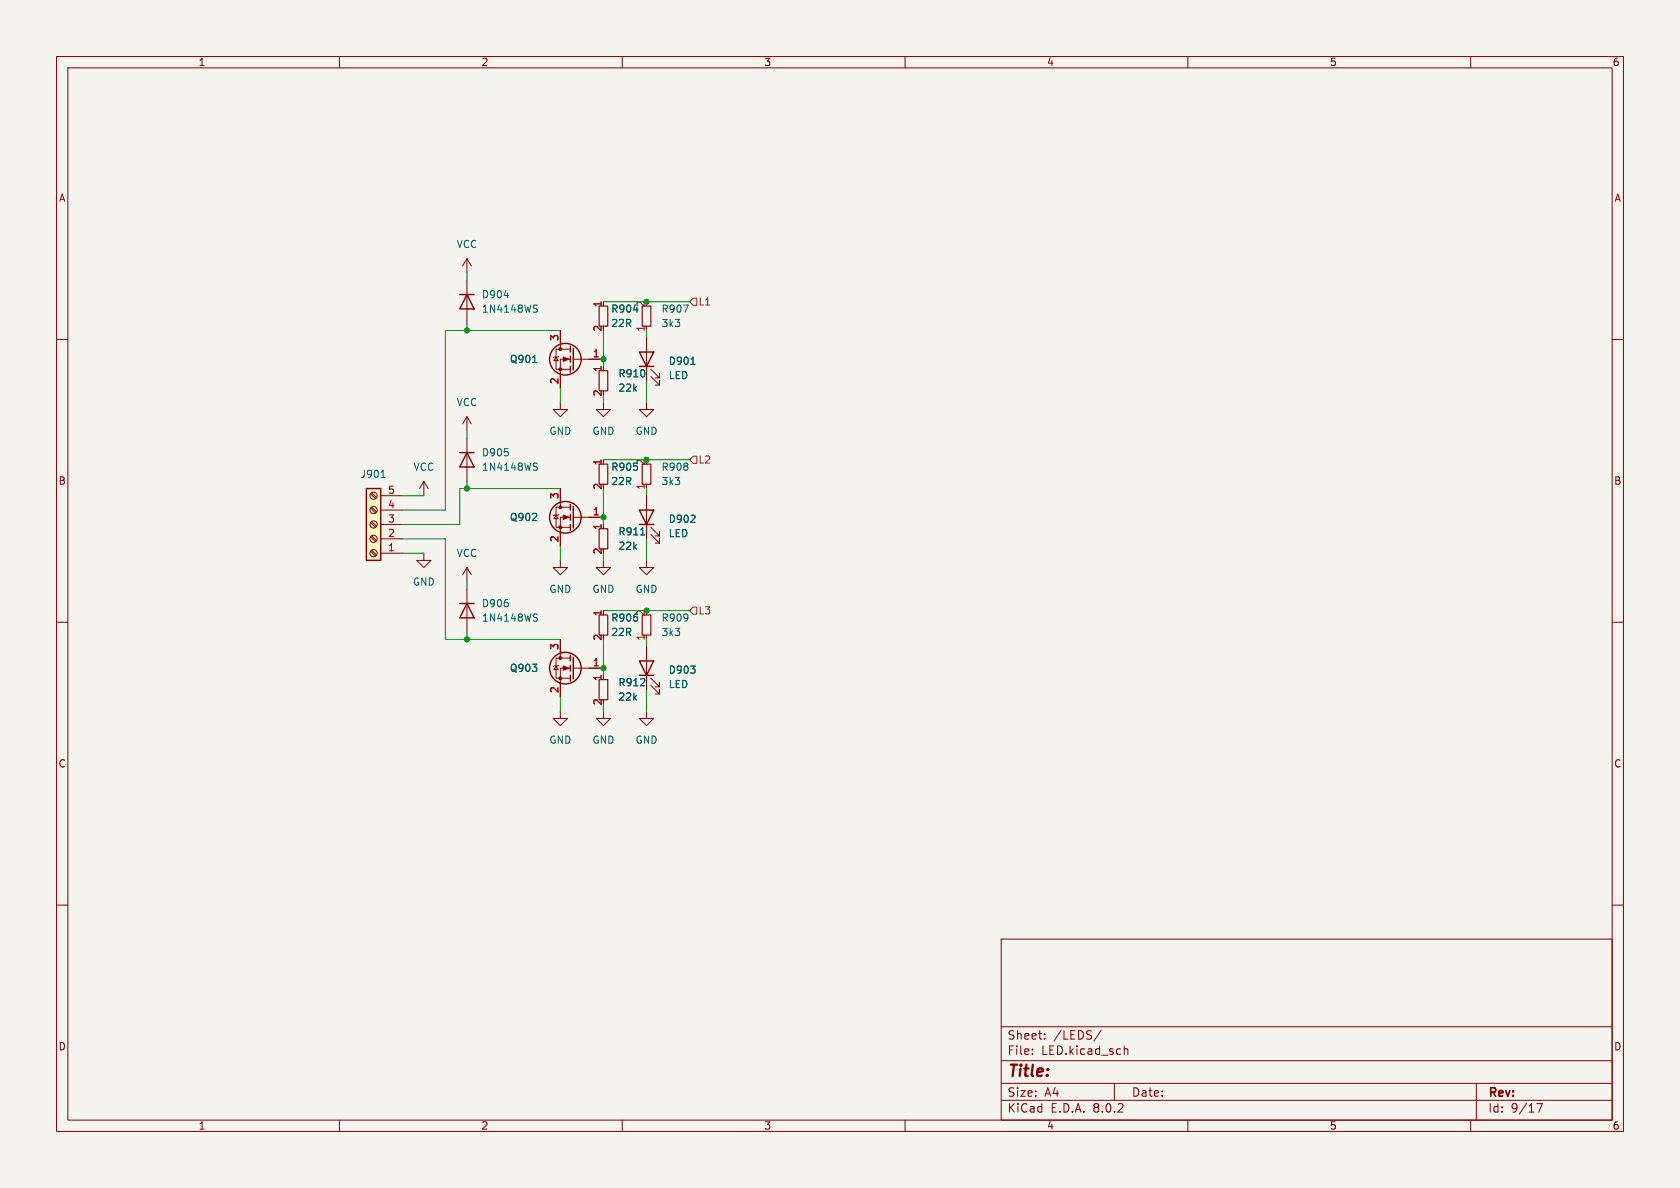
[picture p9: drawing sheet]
(kicad_sch (version 20230121) (generator eeschema)

 (paper "A4")

 (lib_symbols
  (symbol "Connector:Screw_Terminal_01x05" (pin_names (offset 1.016) hide) (in_bom yes) (on_board yes)
   (property "Reference" "J" (at 0 7.62 0) (effects (font (size 1.27 1.27))))
   (property "Value" "Screw_Terminal_01x05" (at 0 -7.62 0) (effects (font (size 1.27 1.27))))
   (property "Footprint" "" (at 0 0 0) (effects (font (size 1.27 1.27)) hide))
   (property "Datasheet" "~" (at 0 0 0) (effects (font (size 1.27 1.27)) hide))
   (symbol "Screw_Terminal_01x05_1_1"
    (rectangle (start -1.27 6.35) (end 1.27 -6.35) (stroke (width 0.254) (type default)) (fill (type background)))
    (circle (center 0 -5.08) (radius 0.635) (stroke (width 0.1524) (type default)) (fill (type none)))
    (circle (center 0 -2.54) (radius 0.635) (stroke (width 0.1524) (type default)) (fill (type none)))
    (polyline (pts (xy -0.5334 -4.7498) (xy 0.3302 -5.588)) (stroke (width 0.1524) (type default)) (fill (type none)))
    (polyline (pts (xy -0.5334 -2.2098) (xy 0.3302 -3.048)) (stroke (width 0.1524) (type default)) (fill (type none)))
    (polyline (pts (xy -0.5334 0.3302) (xy 0.3302 -0.508)) (stroke (width 0.1524) (type default)) (fill (type none)))
    (polyline (pts (xy -0.5334 2.8702) (xy 0.3302 2.032)) (stroke (width 0.1524) (type default)) (fill (type none)))
    (polyline (pts (xy -0.5334 5.4102) (xy 0.3302 4.572)) (stroke (width 0.1524) (type default)) (fill (type none)))
    (polyline (pts (xy -0.3556 -4.572) (xy 0.508 -5.4102)) (stroke (width 0.1524) (type default)) (fill (type none)))
    (polyline (pts (xy -0.3556 -2.032) (xy 0.508 -2.8702)) (stroke (width 0.1524) (type default)) (fill (type none)))
    (polyline (pts (xy -0.3556 0.508) (xy 0.508 -0.3302)) (stroke (width 0.1524) (type default)) (fill (type none)))
    (polyline (pts (xy -0.3556 3.048) (xy 0.508 2.2098)) (stroke (width 0.1524) (type default)) (fill (type none)))
    (polyline (pts (xy -0.3556 5.588) (xy 0.508 4.7498)) (stroke (width 0.1524) (type default)) (fill (type none)))
    (circle (center 0 0) (radius 0.635) (stroke (width 0.1524) (type default)) (fill (type none)))
    (circle (center 0 2.54) (radius 0.635) (stroke (width 0.1524) (type default)) (fill (type none)))
    (circle (center 0 5.08) (radius 0.635) (stroke (width 0.1524) (type default)) (fill (type none)))
    (pin passive line (at -5.08 5.08 0) (length 3.81) (name "Pin_1" (effects (font (size 1.27 1.27)))) (number "1" (effects (font (size 1.27 1.27)))))
    (pin passive line (at -5.08 2.54 0) (length 3.81) (name "Pin_2" (effects (font (size 1.27 1.27)))) (number "2" (effects (font (size 1.27 1.27)))))
    (pin passive line (at -5.08 0 0) (length 3.81) (name "Pin_3" (effects (font (size 1.27 1.27)))) (number "3" (effects (font (size 1.27 1.27)))))
    (pin passive line (at -5.08 -2.54 0) (length 3.81) (name "Pin_4" (effects (font (size 1.27 1.27)))) (number "4" (effects (font (size 1.27 1.27)))))
    (pin passive line (at -5.08 -5.08 0) (length 3.81) (name "Pin_5" (effects (font (size 1.27 1.27)))) (number "5" (effects (font (size 1.27 1.27)))))))
  (symbol "custom_kicad_lib_sk:1N4148WS" (pin_numbers hide) (pin_names hide) (in_bom yes) (on_board yes)
   (property "Reference" "D" (at 0 2.54 0) (effects (font (size 1.27 1.27))))
   (property "Value" "1N4148WS" (at 0 -2.54 0) (effects (font (size 1.27 1.27))))
   (property "Footprint" "Diode_SMD:D_SOD-323" (at 0 -4.445 0) (effects (font (size 1.27 1.27)) hide))
   (property "Datasheet" "https://www.vishay.com/docs/85751/1n4148ws.pdf" (at 0 0 0) (effects (font (size 1.27 1.27)) hide))
   (property "Sim.Device" "D" (at 0 0 0) (effects (font (size 1.27 1.27)) hide))
   (property "Sim.Pins" "1=K 2=A" (at 0 0 0) (effects (font (size 1.27 1.27)) hide))
   (property "JLCPCB Part#" "C2128" (at 0 0 0) (effects (font (size 1.27 1.27)) hide))
   (symbol "1N4148WS_0_1"
    (polyline (pts (xy -1.27 1.27) (xy -1.27 -1.27)) (stroke (width 0.254) (type default)) (fill (type none)))
    (polyline (pts (xy 1.27 0) (xy -1.27 0)) (stroke (width 0) (type default)) (fill (type none)))
    (polyline (pts (xy 1.27 1.27) (xy 1.27 -1.27) (xy -1.27 0) (xy 1.27 1.27)) (stroke (width 0.254) (type default)) (fill (type none))))
   (symbol "1N4148WS_1_1"
    (pin passive line (at -3.81 0 0) (length 2.54) (name "K" (effects (font (size 1.27 1.27)))) (number "1" (effects (font (size 1.27 1.27)))))
    (pin passive line (at 3.81 0 180) (length 2.54) (name "A" (effects (font (size 1.27 1.27)))) (number "2" (effects (font (size 1.27 1.27)))))))
  (symbol "custom_kicad_lib_sk:AO3400A" (pin_names hide) (in_bom yes) (on_board yes)
   (property "Reference" "Q" (at 5.08 1.905 0) (effects (font (size 1.28 1.28)) (justify left)))
   (property "Value" "AO3400A" (at 5.08 0 0) (effects (font (size 1.27 1.27)) (justify left) hide))
   (property "Footprint" "Package_TO_SOT_SMD:SOT-23" (at 5.08 -1.905 0) (effects (font (size 1.27 1.27) italic) (justify left) hide))
   (property "Datasheet" "http://www.aosmd.com/pdfs/datasheet/AO3400A.pdf" (at 0 0 0) (effects (font (size 1.27 1.27)) (justify left) hide))
   (property "JLCPCB Part#" "C20917" (at 0 0 0) (effects (font (size 1.27 1.27)) hide))
   (symbol "AO3400A_0_1"
    (polyline (pts (xy 0.254 0) (xy -2.54 0)) (stroke (width 0) (type default)) (fill (type none)))
    (polyline (pts (xy 0.254 1.905) (xy 0.254 -1.905)) (stroke (width 0.254) (type default)) (fill (type none)))
    (polyline (pts (xy 0.762 -1.27) (xy 0.762 -2.286)) (stroke (width 0.254) (type default)) (fill (type none)))
    (polyline (pts (xy 0.762 0.508) (xy 0.762 -0.508)) (stroke (width 0.254) (type default)) (fill (type none)))
    (polyline (pts (xy 0.762 2.286) (xy 0.762 1.27)) (stroke (width 0.254) (type default)) (fill (type none)))
    (polyline (pts (xy 2.54 2.54) (xy 2.54 1.778)) (stroke (width 0) (type default)) (fill (type none)))
    (polyline (pts (xy 2.54 -2.54) (xy 2.54 0) (xy 0.762 0)) (stroke (width 0) (type default)) (fill (type none)))
    (polyline (pts (xy 0.762 -1.778) (xy 3.302 -1.778) (xy 3.302 1.778) (xy 0.762 1.778)) (stroke (width 0) (type default)) (fill (type none)))
    (polyline (pts (xy 1.016 0) (xy 2.032 0.381) (xy 2.032 -0.381) (xy 1.016 0)) (stroke (width 0) (type default)) (fill (type outline)))
    (polyline (pts (xy 2.794 0.508) (xy 2.921 0.381) (xy 3.683 0.381) (xy 3.81 0.254)) (stroke (width 0) (type default)) (fill (type none)))
    (polyline (pts (xy 3.302 0.381) (xy 2.921 -0.254) (xy 3.683 -0.254) (xy 3.302 0.381)) (stroke (width 0) (type default)) (fill (type none)))
    (circle (center 1.651 0) (radius 2.794) (stroke (width 0.254) (type default)) (fill (type none)))
    (circle (center 2.54 -1.778) (radius 0.254) (stroke (width 0) (type default)) (fill (type outline)))
    (circle (center 2.54 1.778) (radius 0.254) (stroke (width 0) (type default)) (fill (type outline))))
   (symbol "AO3400A_1_1"
    (pin input line (at -5.08 0 0) (length 2.54) (name "G" (effects (font (size 1.27 1.27)))) (number "1" (effects (font (size 1.27 1.27)))))
    (pin passive line (at 2.54 -5.08 90) (length 2.54) (name "S" (effects (font (size 1.27 1.27)))) (number "2" (effects (font (size 1.27 1.27)))))
    (pin passive line (at 2.54 5.08 270) (length 2.54) (name "D" (effects (font (size 1.27 1.27)))) (number "3" (effects (font (size 1.27 1.27)))))))
  (symbol "custom_kicad_lib_sk:LED" (pin_numbers hide) (pin_names (offset 1.016) hide) (in_bom yes) (on_board yes)
   (property "Reference" "D" (at 0 2.54 0) (effects (font (size 1.27 1.27))))
   (property "Value" "LED" (at 0 -2.54 0) (effects (font (size 1.27 1.27))))
   (property "Footprint" "LED_SMD:LED_0805_2012Metric_Pad1.15x1.40mm_HandSolder" (at 0 0 0) (effects (font (size 1.27 1.27)) hide))
   (property "Datasheet" "~" (at 0 0 0) (effects (font (size 1.27 1.27)) hide))
   (property "JLCPCB Part#" "C2296" (at 0 0 0) (effects (font (size 1.27 1.27)) hide))
   (symbol "LED_0_1"
    (polyline (pts (xy -1.27 -1.27) (xy -1.27 1.27)) (stroke (width 0.254) (type default)) (fill (type none)))
    (polyline (pts (xy -1.27 0) (xy 1.27 0)) (stroke (width 0) (type default)) (fill (type none)))
    (polyline (pts (xy 1.27 -1.27) (xy 1.27 1.27) (xy -1.27 0) (xy 1.27 -1.27)) (stroke (width 0.254) (type default)) (fill (type none)))
    (polyline (pts (xy -3.048 -0.762) (xy -4.572 -2.286) (xy -3.81 -2.286) (xy -4.572 -2.286) (xy -4.572 -1.524)) (stroke (width 0) (type default)) (fill (type none)))
    (polyline (pts (xy -1.778 -0.762) (xy -3.302 -2.286) (xy -2.54 -2.286) (xy -3.302 -2.286) (xy -3.302 -1.524)) (stroke (width 0) (type default)) (fill (type none))))
   (symbol "LED_1_1"
    (pin passive line (at -3.81 0 0) (length 2.54) (name "K" (effects (font (size 1.27 1.27)))) (number "1" (effects (font (size 1.27 1.27)))))
    (pin passive line (at 3.81 0 180) (length 2.54) (name "A" (effects (font (size 1.27 1.27)))) (number "2" (effects (font (size 1.27 1.27)))))))
  (symbol "power:GND" (power) (pin_names (offset 0)) (in_bom yes) (on_board yes)
   (property "Reference" "#PWR" (at 0 -6.35 0) (effects (font (size 1.27 1.27)) hide))
   (property "Value" "GND" (at 0 -3.81 0) (effects (font (size 1.27 1.27))))
   (property "Footprint" "" (at 0 0 0) (effects (font (size 1.27 1.27)) hide))
   (property "Datasheet" "" (at 0 0 0) (effects (font (size 1.27 1.27)) hide))
   (symbol "GND_0_1"
    (polyline (pts (xy 0 0) (xy 0 -1.27) (xy 1.27 -1.27) (xy 0 -2.54) (xy -1.27 -1.27) (xy 0 -1.27)) (stroke (width 0) (type default)) (fill (type none))))
   (symbol "GND_1_1"
    (pin power_in line (at 0 0 270) (length 0) hide (name "GND" (effects (font (size 1.27 1.27)))) (number "1" (effects (font (size 1.27 1.27)))))))
  (symbol "power:VCC" (power) (pin_names (offset 0)) (in_bom yes) (on_board yes)
   (property "Reference" "#PWR" (at 0 -3.81 0) (effects (font (size 1.27 1.27)) hide))
   (property "Value" "VCC" (at 0 3.81 0) (effects (font (size 1.27 1.27))))
   (property "Footprint" "" (at 0 0 0) (effects (font (size 1.27 1.27)) hide))
   (property "Datasheet" "" (at 0 0 0) (effects (font (size 1.27 1.27)) hide))
   (symbol "VCC_0_1"
    (polyline (pts (xy -0.762 1.27) (xy 0 2.54)) (stroke (width 0) (type default)) (fill (type none)))
    (polyline (pts (xy 0 0) (xy 0 2.54)) (stroke (width 0) (type default)) (fill (type none)))
    (polyline (pts (xy 0 2.54) (xy 0.762 1.27)) (stroke (width 0) (type default)) (fill (type none))))
   (symbol "VCC_1_1"
    (pin power_in line (at 0 0 90) (length 0) hide (name "VCC" (effects (font (size 1.27 1.27)))) (number "1" (effects (font (size 1.27 1.27)))))))
  (symbol "resistors_0603:R_22R_0603" (in_bom yes) (on_board yes)
   (property "Reference" "R" (at 1.27 2.54 0) (effects (font (size 1.27 1.27))))
   (property "Value" "22R" (at 2.54 -2.54 0) (effects (font (size 1.27 1.27))))
   (property "Footprint" "custom_kicad_lib_sk:R_0603_smalltext" (at 2.54 2.54 0) (effects (font (size 1.27 1.27)) hide))
   (property "Datasheet" "" (at -2.54 0 0) (effects (font (size 1.27 1.27)) hide))
   (property "JLCPCB Part#" "C23345" (at 0 0 0) (effects (font (size 1.27 1.27)) hide))
   (symbol "R_22R_0603_0_1"
    (rectangle (start -0.762 1.778) (end 0.762 -1.778) (stroke (width 0.2032) (type default)) (fill (type none))))
   (symbol "R_22R_0603_1_1"
    (pin passive line (at 0 2.54 270) (length 0.762) (name "~" (effects (font (size 1.27 1.27)))) (number "1" (effects (font (size 1.27 1.27)))))
    (pin passive line (at 0 -2.54 90) (length 0.762) (name "~" (effects (font (size 1.27 1.27)))) (number "2" (effects (font (size 1.27 1.27)))))))
  (symbol "resistors_0603:R_22k_0603" (in_bom yes) (on_board yes)
   (property "Reference" "R" (at 1.27 2.54 0) (effects (font (size 1.27 1.27))))
   (property "Value" "22k" (at 2.54 -2.54 0) (effects (font (size 1.27 1.27))))
   (property "Footprint" "custom_kicad_lib_sk:R_0603_smalltext" (at 2.54 2.54 0) (effects (font (size 1.27 1.27)) hide))
   (property "Datasheet" "" (at -2.54 0 0) (effects (font (size 1.27 1.27)) hide))
   (property "JLCPCB Part#" "C31850" (at 0 0 0) (effects (font (size 1.27 1.27)) hide))
   (symbol "R_22k_0603_0_1"
    (rectangle (start -0.762 1.778) (end 0.762 -1.778) (stroke (width 0.2032) (type default)) (fill (type none))))
   (symbol "R_22k_0603_1_1"
    (pin passive line (at 0 2.54 270) (length 0.762) (name "~" (effects (font (size 1.27 1.27)))) (number "1" (effects (font (size 1.27 1.27)))))
    (pin passive line (at 0 -2.54 90) (length 0.762) (name "~" (effects (font (size 1.27 1.27)))) (number "2" (effects (font (size 1.27 1.27)))))))
  (symbol "resistors_0603:R_3k3_0603" (in_bom yes) (on_board yes)
   (property "Reference" "R" (at 1.27 2.54 0) (effects (font (size 1.27 1.27))))
   (property "Value" "3k3" (at 2.54 -2.54 0) (effects (font (size 1.27 1.27))))
   (property "Footprint" "custom_kicad_lib_sk:R_0603_smalltext" (at 2.54 2.54 0) (effects (font (size 1.27 1.27)) hide))
   (property "Datasheet" "" (at -2.54 0 0) (effects (font (size 1.27 1.27)) hide))
   (property "JLCPCB Part#" "C22978" (at 0 0 0) (effects (font (size 1.27 1.27)) hide))
   (symbol "R_3k3_0603_0_1"
    (rectangle (start -0.762 1.778) (end 0.762 -1.778) (stroke (width 0.2032) (type default)) (fill (type none))))
   (symbol "R_3k3_0603_1_1"
    (pin passive line (at 0 2.54 270) (length 0.762) (name "~" (effects (font (size 1.27 1.27)))) (number "1" (effects (font (size 1.27 1.27)))))
    (pin passive line (at 0 -2.54 90) (length 0.762) (name "~" (effects (font (size 1.27 1.27)))) (number "2" (effects (font (size 1.27 1.27))))))))

 (junction (at 114.3 81.28) (diameter 0) (color 0 0 0 0))
 (junction (at 106.68 118.11) (diameter 0) (color 0 0 0 0))
 (junction (at 114.3 107.95) (diameter 0) (color 0 0 0 0))
 (junction (at 82.55 58.42) (diameter 0) (color 0 0 0 0))
 (junction (at 106.68 91.44) (diameter 0) (color 0 0 0 0))
 (junction (at 82.55 113.03) (diameter 0) (color 0 0 0 0))
 (junction (at 82.55 86.36) (diameter 0) (color 0 0 0 0))
 (junction (at 106.68 63.5) (diameter 0) (color 0 0 0 0))
 (junction (at 114.3 53.34) (diameter 0) (color 0 0 0 0))

 (wire (pts (xy 114.3 95.25) (xy 114.3 99.06)) (stroke (width 0) (type default)))
 (wire (pts (xy 82.55 57.15) (xy 82.55 58.42)) (stroke (width 0) (type default)))
 (wire (pts (xy 78.74 58.42) (xy 82.55 58.42)) (stroke (width 0) (type default)))
 (wire (pts (xy 71.12 97.79) (xy 74.93 97.79)) (stroke (width 0) (type default)))
 (wire (pts (xy 106.68 58.42) (xy 106.68 63.5)) (stroke (width 0) (type default)))
 (wire (pts (xy 99.06 96.52) (xy 99.06 99.06)) (stroke (width 0) (type default)))
 (wire (pts (xy 71.12 92.71) (xy 81.28 92.71)) (stroke (width 0) (type default)))
 (wire (pts (xy 82.55 85.09) (xy 82.55 86.36)) (stroke (width 0) (type default)))
 (wire (pts (xy 106.68 125.73) (xy 106.68 124.46)) (stroke (width 0) (type default)))
 (wire (pts (xy 106.68 81.28) (xy 114.3 81.28)) (stroke (width 0) (type default)))
 (wire (pts (xy 81.28 92.71) (xy 81.28 86.36)) (stroke (width 0) (type default)))
 (wire (pts (xy 106.68 91.44) (xy 106.68 92.71)) (stroke (width 0) (type default)))
 (wire (pts (xy 71.12 95.25) (xy 78.74 95.25)) (stroke (width 0) (type default)))
 (wire (pts (xy 114.3 58.42) (xy 114.3 59.69)) (stroke (width 0) (type default)))
 (wire (pts (xy 114.3 121.92) (xy 114.3 125.73)) (stroke (width 0) (type default)))
 (wire (pts (xy 78.74 95.25) (xy 78.74 113.03)) (stroke (width 0) (type default)))
 (wire (pts (xy 106.68 86.36) (xy 106.68 91.44)) (stroke (width 0) (type default)))
 (wire (pts (xy 114.3 53.34) (xy 121.92 53.34)) (stroke (width 0) (type default)))
 (wire (pts (xy 82.55 58.42) (xy 99.06 58.42)) (stroke (width 0) (type default)))
 (wire (pts (xy 71.12 90.17) (xy 78.74 90.17)) (stroke (width 0) (type default)))
 (wire (pts (xy 82.55 111.76) (xy 82.55 113.03)) (stroke (width 0) (type default)))
 (wire (pts (xy 106.68 107.95) (xy 114.3 107.95)) (stroke (width 0) (type default)))
 (wire (pts (xy 81.28 86.36) (xy 82.55 86.36)) (stroke (width 0) (type default)))
 (wire (pts (xy 82.55 86.36) (xy 99.06 86.36)) (stroke (width 0) (type default)))
 (wire (pts (xy 99.06 68.58) (xy 99.06 71.12)) (stroke (width 0) (type default)))
 (wire (pts (xy 106.68 63.5) (xy 106.68 64.77)) (stroke (width 0) (type default)))
 (wire (pts (xy 114.3 86.36) (xy 114.3 87.63)) (stroke (width 0) (type default)))
 (wire (pts (xy 82.55 113.03) (xy 99.06 113.03)) (stroke (width 0) (type default)))
 (wire (pts (xy 106.68 118.11) (xy 106.68 119.38)) (stroke (width 0) (type default)))
 (wire (pts (xy 78.74 58.42) (xy 78.74 90.17)) (stroke (width 0) (type default)))
 (wire (pts (xy 114.3 107.95) (xy 121.92 107.95)) (stroke (width 0) (type default)))
 (wire (pts (xy 106.68 113.03) (xy 106.68 118.11)) (stroke (width 0) (type default)))
 (wire (pts (xy 106.68 53.34) (xy 114.3 53.34)) (stroke (width 0) (type default)))
 (wire (pts (xy 114.3 67.31) (xy 114.3 71.12)) (stroke (width 0) (type default)))
 (wire (pts (xy 114.3 81.28) (xy 121.92 81.28)) (stroke (width 0) (type default)))
 (wire (pts (xy 78.74 113.03) (xy 82.55 113.03)) (stroke (width 0) (type default)))
 (wire (pts (xy 82.55 76.2) (xy 82.55 77.47)) (stroke (width 0) (type default)))
 (wire (pts (xy 82.55 48.26) (xy 82.55 49.53)) (stroke (width 0) (type default)))
 (wire (pts (xy 106.68 71.12) (xy 106.68 69.85)) (stroke (width 0) (type default)))
 (wire (pts (xy 106.68 99.06) (xy 106.68 97.79)) (stroke (width 0) (type default)))
 (wire (pts (xy 99.06 123.19) (xy 99.06 125.73)) (stroke (width 0) (type default)))
 (wire (pts (xy 71.12 87.63) (xy 74.93 87.63)) (stroke (width 0) (type default)))
 (wire (pts (xy 114.3 113.03) (xy 114.3 114.3)) (stroke (width 0) (type default)))
 (wire (pts (xy 82.55 102.87) (xy 82.55 104.14)) (stroke (width 0) (type default)))

 (hierarchical_label "L1" (shape input) (at 121.92 53.34 0) (fields_autoplaced) (effects (font (size 1.27 1.27)) (justify left)))
 (hierarchical_label "L2" (shape input) (at 121.92 81.28 0) (fields_autoplaced) (effects (font (size 1.27 1.27)) (justify left)))
 (hierarchical_label "L3" (shape input) (at 121.92 107.95 0) (fields_autoplaced) (effects (font (size 1.27 1.27)) (justify left)))

 (symbol (lib_id "power:VCC") (at 82.55 102.87 0) (unit 1) (in_bom yes) (on_board yes) (dnp no) (fields_autoplaced)
  (property "Reference" "#PWR0912" (at 82.55 106.68 0) (effects (font (size 1.27 1.27)) hide))
  (property "Value" "VCC" (at 82.55 97.79 0) (effects (font (size 1.27 1.27))))
  (property "Footprint" "" (at 82.55 102.87 0) (effects (font (size 1.27 1.27)) hide))
  (property "Datasheet" "" (at 82.55 102.87 0) (effects (font (size 1.27 1.27)) hide)) (pin "1"))

 (symbol (lib_id "power:VCC") (at 82.55 76.2 0) (unit 1) (in_bom yes) (on_board yes) (dnp no) (fields_autoplaced)
  (property "Reference" "#PWR0913" (at 82.55 80.01 0) (effects (font (size 1.27 1.27)) hide))
  (property "Value" "VCC" (at 82.55 71.12 0) (effects (font (size 1.27 1.27))))
  (property "Footprint" "" (at 82.55 76.2 0) (effects (font (size 1.27 1.27)) hide))
  (property "Datasheet" "" (at 82.55 76.2 0) (effects (font (size 1.27 1.27)) hide)) (pin "1"))

 (symbol (lib_id "resistors_0603:R_22R_0603") (at 106.68 83.82 0) (unit 1) (in_bom yes) (on_board yes) (dnp no)
  (property "Reference" "R905" (at 107.95 82.55 0) (effects (font (size 1.27 1.27)) (justify left)))
  (property "Value" "22R" (at 107.95 85.09 0) (effects (font (size 1.27 1.27)) (justify left)))
  (property "Footprint" "custom_kicad_lib_sk:R_0603_smalltext" (at 109.22 81.28 0) (effects (font (size 1.27 1.27)) hide))
  (property "Datasheet" "" (at 104.14 83.82 0) (effects (font (size 1.27 1.27)) hide))
  (property "JLCPCB Part#" "C23345" (at 106.68 83.82 0) (effects (font (size 1.27 1.27)) hide)) (pin "1") (pin "2"))

 (symbol (lib_id "power:GND") (at 114.3 71.12 0) (unit 1) (in_bom yes) (on_board yes) (dnp no) (fields_autoplaced)
  (property "Reference" "#PWR0904" (at 114.3 77.47 0) (effects (font (size 1.27 1.27)) hide))
  (property "Value" "GND" (at 114.3 76.2 0) (effects (font (size 1.27 1.27))))
  (property "Footprint" "" (at 114.3 71.12 0) (effects (font (size 1.27 1.27)) hide))
  (property "Datasheet" "" (at 114.3 71.12 0) (effects (font (size 1.27 1.27)) hide)) (pin "1"))

 (symbol (lib_id "custom_kicad_lib_sk:1N4148WS") (at 82.55 53.34 270) (unit 1) (in_bom yes) (on_board yes) (dnp no) (fields_autoplaced)
  (property "Reference" "D904" (at 85.09 52.07 90) (effects (font (size 1.27 1.27)) (justify left)))
  (property "Value" "1N4148WS" (at 85.09 54.61 90) (effects (font (size 1.27 1.27)) (justify left)))
  (property "Footprint" "Diode_SMD:D_SOD-323" (at 78.105 53.34 0) (effects (font (size 1.27 1.27)) hide))
  (property "Datasheet" "https://www.vishay.com/docs/85751/1n4148ws.pdf" (at 82.55 53.34 0) (effects (font (size 1.27 1.27)) hide))
  (property "Sim.Device" "D" (at 82.55 53.34 0) (effects (font (size 1.27 1.27)) hide))
  (property "Sim.Pins" "1=K 2=A" (at 82.55 53.34 0) (effects (font (size 1.27 1.27)) hide))
  (property "JLCPCB Part#" "C2128" (at 82.55 53.34 0) (effects (font (size 1.27 1.27)) hide)) (pin "1") (pin "2"))

 (symbol (lib_id "custom_kicad_lib_sk:LED") (at 114.3 118.11 90) (unit 1) (in_bom yes) (on_board yes) (dnp no) (fields_autoplaced)
  (property "Reference" "D903" (at 118.11 118.4275 90) (effects (font (size 1.27 1.27)) (justify right)))
  (property "Value" "LED" (at 118.11 120.9675 90) (effects (font (size 1.27 1.27)) (justify right)))
  (property "Footprint" "LED_SMD:LED_0805_2012Metric_Pad1.15x1.40mm_HandSolder" (at 114.3 118.11 0) (effects (font (size 1.27 1.27)) hide))
  (property "Datasheet" "~" (at 114.3 118.11 0) (effects (font (size 1.27 1.27)) hide))
  (property "JLCPCB Part#" "C2296" (at 114.3 118.11 0) (effects (font (size 1.27 1.27)) hide)) (pin "1") (pin "2"))

 (symbol (lib_id "power:GND") (at 99.06 71.12 0) (unit 1) (in_bom yes) (on_board yes) (dnp no) (fields_autoplaced)
  (property "Reference" "#PWR0903" (at 99.06 77.47 0) (effects (font (size 1.27 1.27)) hide))
  (property "Value" "GND" (at 99.06 76.2 0) (effects (font (size 1.27 1.27))))
  (property "Footprint" "" (at 99.06 71.12 0) (effects (font (size 1.27 1.27)) hide))
  (property "Datasheet" "" (at 99.06 71.12 0) (effects (font (size 1.27 1.27)) hide)) (pin "1"))

 (symbol (lib_id "resistors_0603:R_3k3_0603") (at 114.3 83.82 180) (unit 1) (in_bom yes) (on_board yes) (dnp no) (fields_autoplaced)
  (property "Reference" "R908" (at 116.84 82.55 0) (effects (font (size 1.27 1.27)) (justify right)))
  (property "Value" "3k3" (at 116.84 85.09 0) (effects (font (size 1.27 1.27)) (justify right)))
  (property "Footprint" "custom_kicad_lib_sk:R_0603_smalltext" (at 111.76 86.36 0) (effects (font (size 1.27 1.27)) hide))
  (property "Datasheet" "" (at 116.84 83.82 0) (effects (font (size 1.27 1.27)) hide))
  (property "JLCPCB Part#" "C22978" (at 114.3 83.82 0) (effects (font (size 1.27 1.27)) hide)) (pin "1") (pin "2"))

 (symbol (lib_id "power:GND") (at 106.68 99.06 0) (unit 1) (in_bom yes) (on_board yes) (dnp no) (fields_autoplaced)
  (property "Reference" "#PWR0909" (at 106.68 105.41 0) (effects (font (size 1.27 1.27)) hide))
  (property "Value" "GND" (at 106.68 104.14 0) (effects (font (size 1.27 1.27))))
  (property "Footprint" "" (at 106.68 99.06 0) (effects (font (size 1.27 1.27)) hide))
  (property "Datasheet" "" (at 106.68 99.06 0) (effects (font (size 1.27 1.27)) hide)) (pin "1"))

 (symbol (lib_id "Connector:Screw_Terminal_01x05") (at 66.04 92.71 180) (unit 1) (in_bom yes) (on_board yes) (dnp no) (fields_autoplaced)
  (property "Reference" "J901" (at 66.04 83.82 0) (effects (font (size 1.27 1.27))))
  (property "Value" "Screw_Terminal_01x05" (at 66.04 83.82 0) (effects (font (size 1.27 1.27)) hide))
  (property "Footprint" "TerminalBlock_Phoenix:TerminalBlock_Phoenix_MPT-0,5-5-2.54_1x05_P2.54mm_Horizontal" (at 66.04 92.71 0) (effects (font (size 1.27 1.27)) hide))
  (property "Datasheet" "~" (at 66.04 92.71 0) (effects (font (size 1.27 1.27)) hide)) (pin "1") (pin "2") (pin "3") (pin "4") (pin "5"))

 (symbol (lib_id "custom_kicad_lib_sk:AO3400A") (at 101.6 63.5 0) (mirror y) (unit 1) (in_bom yes) (on_board yes) (dnp no) (fields_autoplaced)
  (property "Reference" "Q901" (at 95.25 63.5 0) (effects (font (size 1.28 1.28)) (justify left)))
  (property "Value" "AO3400A" (at 96.52 63.5 0) (effects (font (size 1.27 1.27)) (justify left) hide))
  (property "Footprint" "Package_TO_SOT_SMD:SOT-23" (at 96.52 65.405 0) (effects (font (size 1.27 1.27) italic) (justify left) hide))
  (property "Datasheet" "http://www.aosmd.com/pdfs/datasheet/AO3400A.pdf" (at 101.6 63.5 0) (effects (font (size 1.27 1.27)) (justify left) hide))
  (property "JLCPCB Part#" "C20917" (at 101.6 63.5 0) (effects (font (size 1.27 1.27)) hide)) (pin "1") (pin "2") (pin "3"))

 (symbol (lib_id "resistors_0603:R_22k_0603") (at 106.68 95.25 0) (unit 1) (in_bom yes) (on_board yes) (dnp no) (fields_autoplaced)
  (property "Reference" "R911" (at 109.22 93.98 0) (effects (font (size 1.27 1.27)) (justify left)))
  (property "Value" "22k" (at 109.22 96.52 0) (effects (font (size 1.27 1.27)) (justify left)))
  (property "Footprint" "custom_kicad_lib_sk:R_0603_smalltext" (at 109.22 92.71 0) (effects (font (size 1.27 1.27)) hide))
  (property "Datasheet" "" (at 104.14 95.25 0) (effects (font (size 1.27 1.27)) hide))
  (property "JLCPCB Part#" "C31850" (at 106.68 95.25 0) (effects (font (size 1.27 1.27)) hide)) (pin "1") (pin "2"))

 (symbol (lib_id "custom_kicad_lib_sk:AO3400A") (at 101.6 118.11 0) (mirror y) (unit 1) (in_bom yes) (on_board yes) (dnp no) (fields_autoplaced)
  (property "Reference" "Q903" (at 95.25 118.11 0) (effects (font (size 1.28 1.28)) (justify left)))
  (property "Value" "AO3400A" (at 96.52 118.11 0) (effects (font (size 1.27 1.27)) (justify left) hide))
  (property "Footprint" "Package_TO_SOT_SMD:SOT-23" (at 96.52 120.015 0) (effects (font (size 1.27 1.27) italic) (justify left) hide))
  (property "Datasheet" "http://www.aosmd.com/pdfs/datasheet/AO3400A.pdf" (at 101.6 118.11 0) (effects (font (size 1.27 1.27)) (justify left) hide))
  (property "JLCPCB Part#" "C20917" (at 101.6 118.11 0) (effects (font (size 1.27 1.27)) hide)) (pin "1") (pin "2") (pin "3"))

 (symbol (lib_id "resistors_0603:R_3k3_0603") (at 114.3 55.88 180) (unit 1) (in_bom yes) (on_board yes) (dnp no) (fields_autoplaced)
  (property "Reference" "R907" (at 116.84 54.61 0) (effects (font (size 1.27 1.27)) (justify right)))
  (property "Value" "3k3" (at 116.84 57.15 0) (effects (font (size 1.27 1.27)) (justify right)))
  (property "Footprint" "custom_kicad_lib_sk:R_0603_smalltext" (at 111.76 58.42 0) (effects (font (size 1.27 1.27)) hide))
  (property "Datasheet" "" (at 116.84 55.88 0) (effects (font (size 1.27 1.27)) hide))
  (property "JLCPCB Part#" "C22978" (at 114.3 55.88 0) (effects (font (size 1.27 1.27)) hide)) (pin "1") (pin "2"))

 (symbol (lib_id "resistors_0603:R_22R_0603") (at 106.68 55.88 0) (unit 1) (in_bom yes) (on_board yes) (dnp no)
  (property "Reference" "R904" (at 107.95 54.61 0) (effects (font (size 1.27 1.27)) (justify left)))
  (property "Value" "22R" (at 107.95 57.15 0) (effects (font (size 1.27 1.27)) (justify left)))
  (property "Footprint" "custom_kicad_lib_sk:R_0603_smalltext" (at 109.22 53.34 0) (effects (font (size 1.27 1.27)) hide))
  (property "Datasheet" "" (at 104.14 55.88 0) (effects (font (size 1.27 1.27)) hide))
  (property "JLCPCB Part#" "C23345" (at 106.68 55.88 0) (effects (font (size 1.27 1.27)) hide)) (pin "1") (pin "2"))

 (symbol (lib_id "custom_kicad_lib_sk:1N4148WS") (at 82.55 107.95 270) (unit 1) (in_bom yes) (on_board yes) (dnp no) (fields_autoplaced)
  (property "Reference" "D906" (at 85.09 106.68 90) (effects (font (size 1.27 1.27)) (justify left)))
  (property "Value" "1N4148WS" (at 85.09 109.22 90) (effects (font (size 1.27 1.27)) (justify left)))
  (property "Footprint" "Diode_SMD:D_SOD-323" (at 78.105 107.95 0) (effects (font (size 1.27 1.27)) hide))
  (property "Datasheet" "https://www.vishay.com/docs/85751/1n4148ws.pdf" (at 82.55 107.95 0) (effects (font (size 1.27 1.27)) hide))
  (property "Sim.Device" "D" (at 82.55 107.95 0) (effects (font (size 1.27 1.27)) hide))
  (property "Sim.Pins" "1=K 2=A" (at 82.55 107.95 0) (effects (font (size 1.27 1.27)) hide))
  (property "JLCPCB Part#" "C2128" (at 82.55 107.95 0) (effects (font (size 1.27 1.27)) hide)) (pin "1") (pin "2"))

 (symbol (lib_id "custom_kicad_lib_sk:AO3400A") (at 101.6 91.44 0) (mirror y) (unit 1) (in_bom yes) (on_board yes) (dnp no) (fields_autoplaced)
  (property "Reference" "Q902" (at 95.25 91.44 0) (effects (font (size 1.28 1.28)) (justify left)))
  (property "Value" "AO3400A" (at 96.52 91.44 0) (effects (font (size 1.27 1.27)) (justify left) hide))
  (property "Footprint" "Package_TO_SOT_SMD:SOT-23" (at 96.52 93.345 0) (effects (font (size 1.27 1.27) italic) (justify left) hide))
  (property "Datasheet" "http://www.aosmd.com/pdfs/datasheet/AO3400A.pdf" (at 101.6 91.44 0) (effects (font (size 1.27 1.27)) (justify left) hide))
  (property "JLCPCB Part#" "C20917" (at 101.6 91.44 0) (effects (font (size 1.27 1.27)) hide)) (pin "1") (pin "2") (pin "3"))

 (symbol (lib_id "resistors_0603:R_22k_0603") (at 106.68 121.92 0) (unit 1) (in_bom yes) (on_board yes) (dnp no) (fields_autoplaced)
  (property "Reference" "R912" (at 109.22 120.65 0) (effects (font (size 1.27 1.27)) (justify left)))
  (property "Value" "22k" (at 109.22 123.19 0) (effects (font (size 1.27 1.27)) (justify left)))
  (property "Footprint" "custom_kicad_lib_sk:R_0603_smalltext" (at 109.22 119.38 0) (effects (font (size 1.27 1.27)) hide))
  (property "Datasheet" "" (at 104.14 121.92 0) (effects (font (size 1.27 1.27)) hide))
  (property "JLCPCB Part#" "C31850" (at 106.68 121.92 0) (effects (font (size 1.27 1.27)) hide)) (pin "1") (pin "2"))

 (symbol (lib_id "custom_kicad_lib_sk:1N4148WS") (at 82.55 81.28 270) (unit 1) (in_bom yes) (on_board yes) (dnp no) (fields_autoplaced)
  (property "Reference" "D905" (at 85.09 80.01 90) (effects (font (size 1.27 1.27)) (justify left)))
  (property "Value" "1N4148WS" (at 85.09 82.55 90) (effects (font (size 1.27 1.27)) (justify left)))
  (property "Footprint" "Diode_SMD:D_SOD-323" (at 78.105 81.28 0) (effects (font (size 1.27 1.27)) hide))
  (property "Datasheet" "https://www.vishay.com/docs/85751/1n4148ws.pdf" (at 82.55 81.28 0) (effects (font (size 1.27 1.27)) hide))
  (property "Sim.Device" "D" (at 82.55 81.28 0) (effects (font (size 1.27 1.27)) hide))
  (property "Sim.Pins" "1=K 2=A" (at 82.55 81.28 0) (effects (font (size 1.27 1.27)) hide))
  (property "JLCPCB Part#" "C2128" (at 82.55 81.28 0) (effects (font (size 1.27 1.27)) hide)) (pin "1") (pin "2"))

 (symbol (lib_id "power:GND") (at 74.93 97.79 0) (unit 1) (in_bom yes) (on_board yes) (dnp no) (fields_autoplaced)
  (property "Reference" "#PWR0911" (at 74.93 104.14 0) (effects (font (size 1.27 1.27)) hide))
  (property "Value" "GND" (at 74.93 102.87 0) (effects (font (size 1.27 1.27))))
  (property "Footprint" "" (at 74.93 97.79 0) (effects (font (size 1.27 1.27)) hide))
  (property "Datasheet" "" (at 74.93 97.79 0) (effects (font (size 1.27 1.27)) hide)) (pin "1"))

 (symbol (lib_id "power:GND") (at 99.06 99.06 0) (unit 1) (in_bom yes) (on_board yes) (dnp no) (fields_autoplaced)
  (property "Reference" "#PWR0902" (at 99.06 105.41 0) (effects (font (size 1.27 1.27)) hide))
  (property "Value" "GND" (at 99.06 104.14 0) (effects (font (size 1.27 1.27))))
  (property "Footprint" "" (at 99.06 99.06 0) (effects (font (size 1.27 1.27)) hide))
  (property "Datasheet" "" (at 99.06 99.06 0) (effects (font (size 1.27 1.27)) hide)) (pin "1"))

 (symbol (lib_id "resistors_0603:R_3k3_0603") (at 114.3 110.49 180) (unit 1) (in_bom yes) (on_board yes) (dnp no) (fields_autoplaced)
  (property "Reference" "R909" (at 116.84 109.22 0) (effects (font (size 1.27 1.27)) (justify right)))
  (property "Value" "3k3" (at 116.84 111.76 0) (effects (font (size 1.27 1.27)) (justify right)))
  (property "Footprint" "custom_kicad_lib_sk:R_0603_smalltext" (at 111.76 113.03 0) (effects (font (size 1.27 1.27)) hide))
  (property "Datasheet" "" (at 116.84 110.49 0) (effects (font (size 1.27 1.27)) hide))
  (property "JLCPCB Part#" "C22978" (at 114.3 110.49 0) (effects (font (size 1.27 1.27)) hide)) (pin "1") (pin "2"))

 (symbol (lib_id "power:VCC") (at 82.55 48.26 0) (unit 1) (in_bom yes) (on_board yes) (dnp no) (fields_autoplaced)
  (property "Reference" "#PWR0914" (at 82.55 52.07 0) (effects (font (size 1.27 1.27)) hide))
  (property "Value" "VCC" (at 82.55 43.18 0) (effects (font (size 1.27 1.27))))
  (property "Footprint" "" (at 82.55 48.26 0) (effects (font (size 1.27 1.27)) hide))
  (property "Datasheet" "" (at 82.55 48.26 0) (effects (font (size 1.27 1.27)) hide)) (pin "1"))

 (symbol (lib_id "custom_kicad_lib_sk:LED") (at 114.3 63.5 90) (unit 1) (in_bom yes) (on_board yes) (dnp no) (fields_autoplaced)
  (property "Reference" "D901" (at 118.11 63.8175 90) (effects (font (size 1.27 1.27)) (justify right)))
  (property "Value" "LED" (at 118.11 66.3575 90) (effects (font (size 1.27 1.27)) (justify right)))
  (property "Footprint" "LED_SMD:LED_0805_2012Metric_Pad1.15x1.40mm_HandSolder" (at 114.3 63.5 0) (effects (font (size 1.27 1.27)) hide))
  (property "Datasheet" "~" (at 114.3 63.5 0) (effects (font (size 1.27 1.27)) hide))
  (property "JLCPCB Part#" "C2296" (at 114.3 63.5 0) (effects (font (size 1.27 1.27)) hide)) (pin "1") (pin "2"))

 (symbol (lib_id "custom_kicad_lib_sk:LED") (at 114.3 91.44 90) (unit 1) (in_bom yes) (on_board yes) (dnp no) (fields_autoplaced)
  (property "Reference" "D902" (at 118.11 91.7575 90) (effects (font (size 1.27 1.27)) (justify right)))
  (property "Value" "LED" (at 118.11 94.2975 90) (effects (font (size 1.27 1.27)) (justify right)))
  (property "Footprint" "LED_SMD:LED_0805_2012Metric_Pad1.15x1.40mm_HandSolder" (at 114.3 91.44 0) (effects (font (size 1.27 1.27)) hide))
  (property "Datasheet" "~" (at 114.3 91.44 0) (effects (font (size 1.27 1.27)) hide))
  (property "JLCPCB Part#" "C2296" (at 114.3 91.44 0) (effects (font (size 1.27 1.27)) hide)) (pin "1") (pin "2"))

 (symbol (lib_id "power:GND") (at 114.3 125.73 0) (unit 1) (in_bom yes) (on_board yes) (dnp no) (fields_autoplaced)
  (property "Reference" "#PWR0906" (at 114.3 132.08 0) (effects (font (size 1.27 1.27)) hide))
  (property "Value" "GND" (at 114.3 130.81 0) (effects (font (size 1.27 1.27))))
  (property "Footprint" "" (at 114.3 125.73 0) (effects (font (size 1.27 1.27)) hide))
  (property "Datasheet" "" (at 114.3 125.73 0) (effects (font (size 1.27 1.27)) hide)) (pin "1"))

 (symbol (lib_id "power:GND") (at 114.3 99.06 0) (unit 1) (in_bom yes) (on_board yes) (dnp no) (fields_autoplaced)
  (property "Reference" "#PWR0901" (at 114.3 105.41 0) (effects (font (size 1.27 1.27)) hide))
  (property "Value" "GND" (at 114.3 104.14 0) (effects (font (size 1.27 1.27))))
  (property "Footprint" "" (at 114.3 99.06 0) (effects (font (size 1.27 1.27)) hide))
  (property "Datasheet" "" (at 114.3 99.06 0) (effects (font (size 1.27 1.27)) hide)) (pin "1"))

 (symbol (lib_id "power:GND") (at 106.68 125.73 0) (unit 1) (in_bom yes) (on_board yes) (dnp no) (fields_autoplaced)
  (property "Reference" "#PWR0910" (at 106.68 132.08 0) (effects (font (size 1.27 1.27)) hide))
  (property "Value" "GND" (at 106.68 130.81 0) (effects (font (size 1.27 1.27))))
  (property "Footprint" "" (at 106.68 125.73 0) (effects (font (size 1.27 1.27)) hide))
  (property "Datasheet" "" (at 106.68 125.73 0) (effects (font (size 1.27 1.27)) hide)) (pin "1"))

 (symbol (lib_id "resistors_0603:R_22R_0603") (at 106.68 110.49 0) (unit 1) (in_bom yes) (on_board yes) (dnp no)
  (property "Reference" "R906" (at 107.95 109.22 0) (effects (font (size 1.27 1.27)) (justify left)))
  (property "Value" "22R" (at 107.95 111.76 0) (effects (font (size 1.27 1.27)) (justify left)))
  (property "Footprint" "custom_kicad_lib_sk:R_0603_smalltext" (at 109.22 107.95 0) (effects (font (size 1.27 1.27)) hide))
  (property "Datasheet" "" (at 104.14 110.49 0) (effects (font (size 1.27 1.27)) hide))
  (property "JLCPCB Part#" "C23345" (at 106.68 110.49 0) (effects (font (size 1.27 1.27)) hide)) (pin "1") (pin "2"))

 (symbol (lib_id "power:GND") (at 99.06 125.73 0) (unit 1) (in_bom yes) (on_board yes) (dnp no) (fields_autoplaced)
  (property "Reference" "#PWR0905" (at 99.06 132.08 0) (effects (font (size 1.27 1.27)) hide))
  (property "Value" "GND" (at 99.06 130.81 0) (effects (font (size 1.27 1.27))))
  (property "Footprint" "" (at 99.06 125.73 0) (effects (font (size 1.27 1.27)) hide))
  (property "Datasheet" "" (at 99.06 125.73 0) (effects (font (size 1.27 1.27)) hide)) (pin "1"))

 (symbol (lib_id "power:GND") (at 106.68 71.12 0) (unit 1) (in_bom yes) (on_board yes) (dnp no) (fields_autoplaced)
  (property "Reference" "#PWR0908" (at 106.68 77.47 0) (effects (font (size 1.27 1.27)) hide))
  (property "Value" "GND" (at 106.68 76.2 0) (effects (font (size 1.27 1.27))))
  (property "Footprint" "" (at 106.68 71.12 0) (effects (font (size 1.27 1.27)) hide))
  (property "Datasheet" "" (at 106.68 71.12 0) (effects (font (size 1.27 1.27)) hide)) (pin "1"))

 (symbol (lib_id "resistors_0603:R_22k_0603") (at 106.68 67.31 0) (unit 1) (in_bom yes) (on_board yes) (dnp no) (fields_autoplaced)
  (property "Reference" "R910" (at 109.22 66.04 0) (effects (font (size 1.27 1.27)) (justify left)))
  (property "Value" "22k" (at 109.22 68.58 0) (effects (font (size 1.27 1.27)) (justify left)))
  (property "Footprint" "custom_kicad_lib_sk:R_0603_smalltext" (at 109.22 64.77 0) (effects (font (size 1.27 1.27)) hide))
  (property "Datasheet" "" (at 104.14 67.31 0) (effects (font (size 1.27 1.27)) hide))
  (property "JLCPCB Part#" "C31850" (at 106.68 67.31 0) (effects (font (size 1.27 1.27)) hide)) (pin "1") (pin "2"))

 (symbol (lib_id "power:VCC") (at 74.93 87.63 0) (unit 1) (in_bom yes) (on_board yes) (dnp no) (fields_autoplaced)
  (property "Reference" "#PWR0907" (at 74.93 91.44 0) (effects (font (size 1.27 1.27)) hide))
  (property "Value" "VCC" (at 74.93 82.55 0) (effects (font (size 1.27 1.27))))
  (property "Footprint" "" (at 74.93 87.63 0) (effects (font (size 1.27 1.27)) hide))
  (property "Datasheet" "" (at 74.93 87.63 0) (effects (font (size 1.27 1.27)) hide)) (pin "1")))
